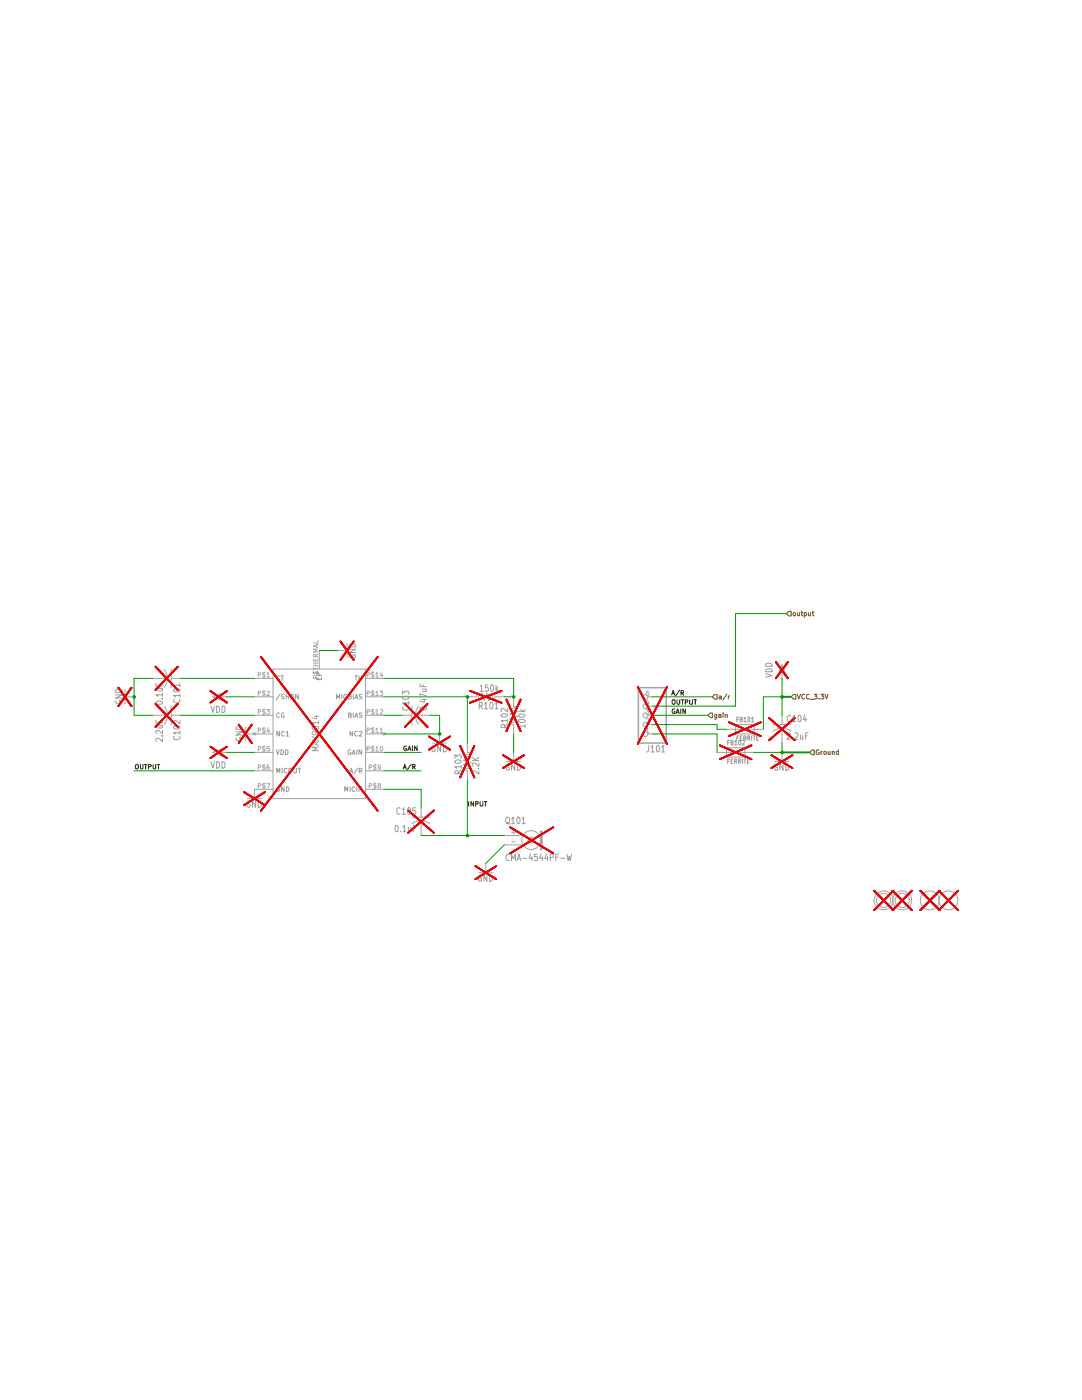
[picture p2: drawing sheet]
(kicad_sch
 (version 20250114)
 (generator "eeschema")
 (generator_version "9.0")
 (paper "A4")
 (lib_symbols
  (symbol "Adafruit MAX9814-eagle-import:C-USC0805K" (exclude_from_sim no) (in_bom yes) (on_board yes)
   (property "Reference" "C" (at 1.016 0.635 0) (effects (font (size 1.778 1.5113)) (justify left bottom)))
   (property "Value" "" (at 1.016 -4.191 0) (effects (font (size 1.778 1.5113)) (justify left bottom)))
   (property "Footprint" "Adafruit MAX9814:C0805K" (at 0 0 0) (effects (font (size 1.27 1.27)) (hide yes)))
   (property "Datasheet" "" (at 0 0 0) (effects (font (size 1.27 1.27)) (hide yes)))
   (property "Description" "CAPACITOR, American symbol" (at 0 0 0) (effects (font (size 1.27 1.27)) (hide yes)))
   (property "ki_locked" "" (at 0 0 0) (effects (font (size 1.27 1.27))))
   (symbol "C-USC0805K_1_0"
    (polyline (pts (xy -2.54 0) (xy 2.54 0)) (stroke (width 0.254) (type solid)) (fill (type none)))
    (arc (start -2.4668 -1.8504) (mid -1.302 -1.2303) (end 0 -1.0161) (stroke (width 0.254) (type solid)) (fill (type none)))
    (polyline (pts (xy 0 -1.016) (xy 0 -2.54)) (stroke (width 0.1524) (type solid)) (fill (type none)))
    (arc (start 0 -1) (mid 1.3158 -1.2194) (end 2.4892 -1.8541) (stroke (width 0.254) (type solid)) (fill (type none)))
    (pin passive line (at 0 2.54 270) (length 2.54) (name "1" (effects (font (size 0 0)))) (number "1" (effects (font (size 0 0)))))
    (pin passive line (at 0 -5.08 90) (length 2.54) (name "2" (effects (font (size 0 0)))) (number "2" (effects (font (size 0 0))))))
   (embedded_fonts no))
  (symbol "Adafruit MAX9814-eagle-import:ELECTRET" (exclude_from_sim no) (in_bom yes) (on_board yes)
   (property "Reference" "Q" (at -5.08 -7.62 0) (effects (font (size 1.778 1.5113)) (justify left bottom)))
   (property "Value" "" (at -5.08 2.54 0) (effects (font (size 1.778 1.5113)) (justify left bottom)))
   (property "Footprint" "Adafruit MAX9814:9.7ELECTRET" (at 0 0 0) (effects (font (size 1.27 1.27)) (hide yes)))
   (property "Datasheet" "" (at 0 0 0) (effects (font (size 1.27 1.27)) (hide yes)))
   (property "Description" "Electret microphone\n\nThru hole 2.54mm spacing with 9.7mm diameter" (at 0 0 0) (effects (font (size 1.27 1.27)) (hide yes)))
   (property "ki_locked" "" (at 0 0 0) (effects (font (size 1.27 1.27))))
   (symbol "ELECTRET_1_0"
    (polyline (pts (xy 1.27 -1.27) (xy 2.032 -1.27)) (stroke (width 0.1524) (type solid)) (fill (type none)))
    (polyline (pts (xy 2.032 -0.254) (xy 2.032 -1.27)) (stroke (width 0.1524) (type solid)) (fill (type none)))
    (polyline (pts (xy 2.032 -1.27) (xy 2.032 -2.286)) (stroke (width 0.1524) (type solid)) (fill (type none)))
    (circle (center 2.286 -1.27) (radius 2.54) (stroke (width 0.254) (type solid)) (fill (type none)))
    (polyline (pts (xy 2.54 -0.254) (xy 2.54 -1.27)) (stroke (width 0.1524) (type solid)) (fill (type none)))
    (polyline (pts (xy 2.54 -1.27) (xy 2.54 -2.286)) (stroke (width 0.1524) (type solid)) (fill (type none)))
    (polyline (pts (xy 2.54 -1.27) (xy 3.302 -1.27)) (stroke (width 0.1524) (type solid)) (fill (type none)))
    (rectangle (start 4.826 -3.81) (end 5.334 1.27) (stroke (width 0) (type default)) (fill (type outline)))
    (pin passive line (at -5.08 0 0) (length 5.08) (name "1" (effects (font (size 0 0)))) (number "-" (effects (font (size 1.27 1.27)))))
    (pin passive line (at -5.08 -2.54 0) (length 5.08) (name "2" (effects (font (size 0 0)))) (number "+" (effects (font (size 1.27 1.27))))))
   (embedded_fonts no))
  (symbol "Adafruit MAX9814-eagle-import:FERRITE0805" (exclude_from_sim no) (in_bom yes) (on_board yes)
   (property "Reference" "FB" (at -2.54 1.905 0) (effects (font (size 1.27 1.0795)) (justify left bottom)))
   (property "Value" "" (at -2.54 -3.175 0) (effects (font (size 1.27 1.0795)) (justify left bottom)))
   (property "Footprint" "Adafruit MAX9814:0805" (at 0 0 0) (effects (font (size 1.27 1.27)) (hide yes)))
   (property "Datasheet" "" (at 0 0 0) (effects (font (size 1.27 1.27)) (hide yes)))
   (property "Description" "Ferrite Bead\n\n0603\n\n• MMZ1608B121C - 120 Ohm, 600mA Ferrite Chip - Digikey: 445-2164-1-ND\n• BK1608HW121-T - 120 Ohm, 600mA Ferrite Chip - Digikey: 587-1876-2-ND" (at 0 0 0) (effects (font (size 1.27 1.27)) (hide yes)))
   (property "ki_locked" "" (at 0 0 0) (effects (font (size 1.27 1.27))))
   (symbol "FERRITE0805_1_0"
    (polyline (pts (xy -2.54 1.27) (xy 2.54 1.27)) (stroke (width 0.254) (type solid)) (fill (type none)))
    (polyline (pts (xy -2.54 0) (xy -2.54 1.27)) (stroke (width 0.254) (type solid)) (fill (type none)))
    (polyline (pts (xy -2.54 0) (xy 2.54 0)) (stroke (width 0.254) (type solid)) (fill (type none)))
    (polyline (pts (xy -2.54 -1.27) (xy -2.54 0)) (stroke (width 0.254) (type solid)) (fill (type none)))
    (polyline (pts (xy 2.54 1.27) (xy 2.54 0)) (stroke (width 0.254) (type solid)) (fill (type none)))
    (polyline (pts (xy 2.54 0) (xy 2.54 -1.27)) (stroke (width 0.254) (type solid)) (fill (type none)))
    (polyline (pts (xy 2.54 -1.27) (xy -2.54 -1.27)) (stroke (width 0.254) (type solid)) (fill (type none)))
    (pin bidirectional line (at -5.08 0 0) (length 2.54) (name "P$1" (effects (font (size 0 0)))) (number "1" (effects (font (size 0 0)))))
    (pin bidirectional line (at 5.08 0 180) (length 2.54) (name "P$2" (effects (font (size 0 0)))) (number "2" (effects (font (size 0 0))))))
   (embedded_fonts no))
  (symbol "Adafruit MAX9814-eagle-import:FIDUCIAL" (exclude_from_sim no) (in_bom yes) (on_board yes)
   (property "Reference" "" (at 0 0 0) (effects (font (size 1.27 1.27)) (hide yes)))
   (property "Value" "" (at 0 0 0) (effects (font (size 1.27 1.27)) (hide yes)))
   (property "Footprint" "Adafruit MAX9814:FIDUCIAL_1MM" (at 0 0 0) (effects (font (size 1.27 1.27)) (hide yes)))
   (property "Datasheet" "" (at 0 0 0) (effects (font (size 1.27 1.27)) (hide yes)))
   (property "Description" "For use by pick and place machines to calibrate the vision/machine, 1mm\n\nBy microbuilder.eu" (at 0 0 0) (effects (font (size 1.27 1.27)) (hide yes)))
   (property "ki_locked" "" (at 0 0 0) (effects (font (size 1.27 1.27))))
   (symbol "FIDUCIAL_1_0"
    (circle (center 0 0) (radius 2.54) (stroke (width 0.254) (type solid)) (fill (type none))))
   (embedded_fonts no))
  (symbol "Adafruit MAX9814-eagle-import:GND"
   (power) (exclude_from_sim no) (in_bom yes) (on_board yes)
   (property "Reference" "#GND" (at 0 0 0) (effects (font (size 1.27 1.27)) (hide yes)))
   (property "Value" "" (at -2.54 -2.54 0) (effects (font (size 1.778 1.5113)) (justify left bottom)))
   (property "Footprint" "" (at 0 0 0) (effects (font (size 1.27 1.27)) (hide yes)))
   (property "Datasheet" "" (at 0 0 0) (effects (font (size 1.27 1.27)) (hide yes)))
   (property "Description" "SUPPLY SYMBOL" (at 0 0 0) (effects (font (size 1.27 1.27)) (hide yes)))
   (property "ki_locked" "" (at 0 0 0) (effects (font (size 1.27 1.27))))
   (symbol "GND_1_0"
    (polyline (pts (xy -1.905 0) (xy 1.905 0)) (stroke (width 0.254) (type solid)) (fill (type none)))
    (pin power_in line (at 0 2.54 270) (length 2.54) (name "GND" (effects (font (size 0 0)))) (number "1" (effects (font (size 0 0))))))
   (embedded_fonts no))
  (symbol "Adafruit MAX9814-eagle-import:HEADER-1X576MIL" (exclude_from_sim no) (in_bom yes) (on_board yes)
   (property "Reference" "JP" (at -6.35 8.255 0) (effects (font (size 1.778 1.5113)) (justify left bottom)))
   (property "Value" "" (at -6.35 -10.16 0) (effects (font (size 1.778 1.5113)) (justify left bottom)))
   (property "Footprint" "Adafruit MAX9814:1X05_ROUND_76" (at 0 0 0) (effects (font (size 1.27 1.27)) (hide yes)))
   (property "Datasheet" "" (at 0 0 0) (effects (font (size 1.27 1.27)) (hide yes)))
   (property "Description" "PIN HEADER" (at 0 0 0) (effects (font (size 1.27 1.27)) (hide yes)))
   (property "ki_locked" "" (at 0 0 0) (effects (font (size 1.27 1.27))))
   (symbol "HEADER-1X576MIL_1_0"
    (polyline (pts (xy -6.35 7.62) (xy -6.35 -7.62)) (stroke (width 0.4064) (type solid)) (fill (type none)))
    (polyline (pts (xy -6.35 -7.62) (xy 1.27 -7.62)) (stroke (width 0.4064) (type solid)) (fill (type none)))
    (polyline (pts (xy 1.27 7.62) (xy -6.35 7.62)) (stroke (width 0.4064) (type solid)) (fill (type none)))
    (polyline (pts (xy 1.27 -7.62) (xy 1.27 7.62)) (stroke (width 0.4064) (type solid)) (fill (type none)))
    (pin passive inverted (at -2.54 5.08 0) (length 2.54) (name "1" (effects (font (size 0 0)))) (number "1" (effects (font (size 1.27 1.27)))))
    (pin passive inverted (at -2.54 2.54 0) (length 2.54) (name "2" (effects (font (size 0 0)))) (number "2" (effects (font (size 1.27 1.27)))))
    (pin passive inverted (at -2.54 0 0) (length 2.54) (name "3" (effects (font (size 0 0)))) (number "3" (effects (font (size 1.27 1.27)))))
    (pin passive inverted (at -2.54 -2.54 0) (length 2.54) (name "4" (effects (font (size 0 0)))) (number "4" (effects (font (size 1.27 1.27)))))
    (pin passive inverted (at -2.54 -5.08 0) (length 2.54) (name "5" (effects (font (size 0 0)))) (number "5" (effects (font (size 1.27 1.27))))))
   (embedded_fonts no))
  (symbol "Adafruit MAX9814-eagle-import:MAX9814TDFN14" (exclude_from_sim no) (in_bom yes) (on_board yes)
   (property "Reference" "" (at -2.54 -20.32 0) (effects (font (size 1.27 1.0795)) (justify left bottom) (hide yes)))
   (property "Value" "" (at 0 0 0) (effects (font (size 1.27 1.27)) (hide yes)))
   (property "Footprint" "Adafruit MAX9814:TDFN14_3X3MM" (at 0 0 0) (effects (font (size 1.27 1.27)) (hide yes)))
   (property "Datasheet" "" (at 0 0 0) (effects (font (size 1.27 1.27)) (hide yes)))
   (property "Description" "" (at 0 0 0) (effects (font (size 1.27 1.27)) (hide yes)))
   (property "ki_locked" "" (at 0 0 0) (effects (font (size 1.27 1.27))))
   (symbol "MAX9814TDFN14_1_0"
    (polyline (pts (xy -12.7 17.78) (xy 12.7 17.78)) (stroke (width 0.254) (type solid)) (fill (type none)))
    (polyline (pts (xy -12.7 -17.78) (xy -12.7 17.78)) (stroke (width 0.254) (type solid)) (fill (type none)))
    (polyline (pts (xy 12.7 17.78) (xy 12.7 -17.78)) (stroke (width 0.254) (type solid)) (fill (type none)))
    (polyline (pts (xy 12.7 -17.78) (xy -12.7 -17.78)) (stroke (width 0.254) (type solid)) (fill (type none)))
    (text "MAX9814" (at 0 -5.08 900) (effects (font (size 1.778 1.5113)) (justify left bottom)))
    (pin bidirectional line (at -17.78 15.24 0) (length 5.08) (name "CT" (effects (font (size 1.27 1.27)))) (number "P$1" (effects (font (size 1.27 1.27)))))
    (pin bidirectional line (at -17.78 10.16 0) (length 5.08) (name "/SHDN" (effects (font (size 1.27 1.27)))) (number "P$2" (effects (font (size 1.27 1.27)))))
    (pin bidirectional line (at -17.78 5.08 0) (length 5.08) (name "CG" (effects (font (size 1.27 1.27)))) (number "P$3" (effects (font (size 1.27 1.27)))))
    (pin no_connect line (at -17.78 0 0) (length 5.08) (name "NC1" (effects (font (size 1.27 1.27)))) (number "P$4" (effects (font (size 1.27 1.27)))))
    (pin bidirectional line (at -17.78 -5.08 0) (length 5.08) (name "VDD" (effects (font (size 1.27 1.27)))) (number "P$5" (effects (font (size 1.27 1.27)))))
    (pin bidirectional line (at -17.78 -10.16 0) (length 5.08) (name "MICOUT" (effects (font (size 1.27 1.27)))) (number "P$6" (effects (font (size 1.27 1.27)))))
    (pin bidirectional line (at -17.78 -15.24 0) (length 5.08) (name "GND" (effects (font (size 1.27 1.27)))) (number "P$7" (effects (font (size 1.27 1.27)))))
    (pin bidirectional line (at 0 22.86 270) (length 5.08) (name "EP" (effects (font (size 1.27 1.27)))) (number "P$THERMAL" (effects (font (size 1.27 1.27)))))
    (pin bidirectional line (at 17.78 15.24 180) (length 5.08) (name "TH" (effects (font (size 1.27 1.27)))) (number "P$14" (effects (font (size 1.27 1.27)))))
    (pin bidirectional line (at 17.78 10.16 180) (length 5.08) (name "MICBIAS" (effects (font (size 1.27 1.27)))) (number "P$13" (effects (font (size 1.27 1.27)))))
    (pin bidirectional line (at 17.78 5.08 180) (length 5.08) (name "BIAS" (effects (font (size 1.27 1.27)))) (number "P$12" (effects (font (size 1.27 1.27)))))
    (pin no_connect line (at 17.78 0 180) (length 5.08) (name "NC2" (effects (font (size 1.27 1.27)))) (number "P$11" (effects (font (size 1.27 1.27)))))
    (pin bidirectional line (at 17.78 -5.08 180) (length 5.08) (name "GAIN" (effects (font (size 1.27 1.27)))) (number "P$10" (effects (font (size 1.27 1.27)))))
    (pin bidirectional line (at 17.78 -10.16 180) (length 5.08) (name "A/R" (effects (font (size 1.27 1.27)))) (number "P$9" (effects (font (size 1.27 1.27)))))
    (pin bidirectional line (at 17.78 -15.24 180) (length 5.08) (name "MICIN" (effects (font (size 1.27 1.27)))) (number "P$8" (effects (font (size 1.27 1.27))))))
   (embedded_fonts no))
  (symbol "Adafruit MAX9814-eagle-import:MOUNTINGHOLE2.0" (exclude_from_sim no) (in_bom yes) (on_board yes)
   (property "Reference" "" (at 0 0 0) (effects (font (size 1.27 1.27)) (hide yes)))
   (property "Value" "" (at 0 0 0) (effects (font (size 1.27 1.27)) (hide yes)))
   (property "Footprint" "Adafruit MAX9814:MOUNTINGHOLE_2.0_PLATED" (at 0 0 0) (effects (font (size 1.27 1.27)) (hide yes)))
   (property "Datasheet" "" (at 0 0 0) (effects (font (size 1.27 1.27)) (hide yes)))
   (property "Description" "Mounting Hole\n\nFor #2 screws (0.086\"/2.18mm width, 0.094\"/2.4mm hole) use 2.5mm" (at 0 0 0) (effects (font (size 1.27 1.27)) (hide yes)))
   (property "ki_locked" "" (at 0 0 0) (effects (font (size 1.27 1.27))))
   (symbol "MOUNTINGHOLE2.0_1_0"
    (circle (center 0 0) (radius 1.905) (stroke (width 0.254) (type solid)) (fill (type none)))
    (circle (center 0 0) (radius 2.54) (stroke (width 0.254) (type solid)) (fill (type none))))
   (embedded_fonts no))
  (symbol "Adafruit MAX9814-eagle-import:R-US_R0805" (exclude_from_sim no) (in_bom yes) (on_board yes)
   (property "Reference" "R" (at -3.81 1.4986 0) (effects (font (size 1.778 1.5113)) (justify left bottom)))
   (property "Value" "" (at -3.81 -3.302 0) (effects (font (size 1.778 1.5113)) (justify left bottom)))
   (property "Footprint" "Adafruit MAX9814:R0805" (at 0 0 0) (effects (font (size 1.27 1.27)) (hide yes)))
   (property "Datasheet" "" (at 0 0 0) (effects (font (size 1.27 1.27)) (hide yes)))
   (property "Description" "RESISTOR, American symbol" (at 0 0 0) (effects (font (size 1.27 1.27)) (hide yes)))
   (property "ki_locked" "" (at 0 0 0) (effects (font (size 1.27 1.27))))
   (symbol "R-US_R0805_1_0"
    (polyline (pts (xy -2.54 0) (xy -2.159 1.016)) (stroke (width 0.2032) (type solid)) (fill (type none)))
    (polyline (pts (xy -2.159 1.016) (xy -1.524 -1.016)) (stroke (width 0.2032) (type solid)) (fill (type none)))
    (polyline (pts (xy -1.524 -1.016) (xy -0.889 1.016)) (stroke (width 0.2032) (type solid)) (fill (type none)))
    (polyline (pts (xy -0.889 1.016) (xy -0.254 -1.016)) (stroke (width 0.2032) (type solid)) (fill (type none)))
    (polyline (pts (xy -0.254 -1.016) (xy 0.381 1.016)) (stroke (width 0.2032) (type solid)) (fill (type none)))
    (polyline (pts (xy 0.381 1.016) (xy 1.016 -1.016)) (stroke (width 0.2032) (type solid)) (fill (type none)))
    (polyline (pts (xy 1.016 -1.016) (xy 1.651 1.016)) (stroke (width 0.2032) (type solid)) (fill (type none)))
    (polyline (pts (xy 1.651 1.016) (xy 2.286 -1.016)) (stroke (width 0.2032) (type solid)) (fill (type none)))
    (polyline (pts (xy 2.286 -1.016) (xy 2.54 0)) (stroke (width 0.2032) (type solid)) (fill (type none)))
    (pin passive line (at -5.08 0 0) (length 2.54) (name "1" (effects (font (size 0 0)))) (number "1" (effects (font (size 0 0)))))
    (pin passive line (at 5.08 0 180) (length 2.54) (name "2" (effects (font (size 0 0)))) (number "2" (effects (font (size 0 0))))))
   (embedded_fonts no))
  (symbol "Adafruit MAX9814-eagle-import:VDD"
   (power) (exclude_from_sim no) (in_bom yes) (on_board yes)
   (property "Reference" "#VDD" (at 0 0 0) (effects (font (size 1.27 1.27)) (hide yes)))
   (property "Value" "" (at -2.54 -2.54 90) (effects (font (size 1.778 1.5113)) (justify left bottom)))
   (property "Footprint" "" (at 0 0 0) (effects (font (size 1.27 1.27)) (hide yes)))
   (property "Datasheet" "" (at 0 0 0) (effects (font (size 1.27 1.27)) (hide yes)))
   (property "Description" "SUPPLY SYMBOL" (at 0 0 0) (effects (font (size 1.27 1.27)) (hide yes)))
   (property "ki_locked" "" (at 0 0 0) (effects (font (size 1.27 1.27))))
   (symbol "VDD_1_0"
    (polyline (pts (xy 0 1.27) (xy -1.27 -1.905)) (stroke (width 0.254) (type solid)) (fill (type none)))
    (polyline (pts (xy 0 0) (xy -1.27 -1.905)) (stroke (width 0.254) (type solid)) (fill (type none)))
    (polyline (pts (xy 1.27 -1.905) (xy 0 1.27)) (stroke (width 0.254) (type solid)) (fill (type none)))
    (polyline (pts (xy 1.27 -1.905) (xy 0 0)) (stroke (width 0.254) (type solid)) (fill (type none)))
    (pin power_in line (at 0 -2.54 90) (length 2.54) (name "VDD" (effects (font (size 0 0)))) (number "1" (effects (font (size 0 0))))))
   (embedded_fonts no)))
 (junction
  (at 120.65 114.3)
  (diameter 0)
  (color 0 0 0 0))
 (junction
  (at 214.63 104.14)
  (diameter 0)
  (color 0 0 0 0))
 (junction
  (at 128.27 142.24)
  (diameter 0)
  (color 0 0 0 0))
 (junction
  (at 140.97 104.14)
  (diameter 0)
  (color 0 0 0 0))
 (junction
  (at 36.83 104.14)
  (diameter 0)
  (color 0 0 0 0))
 (junction
  (at 214.63 119.38)
  (diameter 0)
  (color 0 0 0 0))
 (junction
  (at 128.27 104.14)
  (diameter 0)
  (color 0 0 0 0))
 (wire
  (pts (xy 140.97 119.38) (xy 140.97 114.3))
  (stroke (width 0.1524) (type solid)))
 (wire
  (pts (xy 49.53 109.22) (xy 69.85 109.22))
  (stroke (width 0.1524) (type solid)))
 (wire
  (pts (xy 199.39 113.03) (xy 196.85 113.03))
  (stroke (width 0.1524) (type solid)))
 (wire
  (pts (xy 133.35 149.86) (xy 138.43 144.78))
  (stroke (width 0.1524) (type solid)))
 (wire
  (pts (xy 36.83 109.22) (xy 41.91 109.22))
  (stroke (width 0.1524) (type solid)))
 (wire
  (pts (xy 201.93 106.68) (xy 201.93 81.28))
  (stroke (width 0.1524) (type solid)))
 (wire
  (pts (xy 196.85 119.38) (xy 196.85 114.3))
  (stroke (width 0.1524) (type solid)))
 (wire
  (pts (xy 214.63 104.14) (xy 214.63 99.06))
  (stroke (width 0.1524) (type solid)))
 (wire
  (pts (xy 214.63 109.22) (xy 214.63 104.14))
  (stroke (width 0.1524) (type solid)))
 (wire
  (pts (xy 128.27 142.24) (xy 138.43 142.24))
  (stroke (width 0.1524) (type solid)))
 (wire
  (pts (xy 196.85 113.03) (xy 196.85 111.76))
  (stroke (width 0.1524) (type solid)))
 (wire
  (pts (xy 105.41 124.46) (xy 115.57 124.46))
  (stroke (width 0.1524) (type solid)))
 (wire
  (pts (xy 62.23 104.14) (xy 69.85 104.14))
  (stroke (width 0.1524) (type solid)))
 (wire
  (pts (xy 201.93 81.28) (xy 215.9 81.28))
  (stroke (width 0.1524) (type solid)))
 (wire
  (pts (xy 62.23 119.38) (xy 69.85 119.38))
  (stroke (width 0.1524) (type solid)))
 (wire
  (pts (xy 115.57 134.62) (xy 115.57 129.54))
  (stroke (width 0.1524) (type solid)))
 (wire
  (pts (xy 115.57 142.24) (xy 128.27 142.24))
  (stroke (width 0.1524) (type solid)))
 (wire
  (pts (xy 110.49 109.22) (xy 105.41 109.22))
  (stroke (width 0.1524) (type solid)))
 (wire
  (pts (xy 120.65 109.22) (xy 118.11 109.22))
  (stroke (width 0.1524) (type solid)))
 (wire
  (pts (xy 128.27 127) (xy 128.27 142.24))
  (stroke (width 0.1524) (type solid)))
 (wire
  (pts (xy 214.63 104.14) (xy 217.17 104.14))
  (stroke (width 0) (type default)))
 (wire
  (pts (xy 128.27 104.14) (xy 128.27 116.84))
  (stroke (width 0.1524) (type solid)))
 (wire
  (pts (xy 41.91 99.06) (xy 36.83 99.06))
  (stroke (width 0.1524) (type solid)))
 (wire
  (pts (xy 105.41 119.38) (xy 115.57 119.38))
  (stroke (width 0.1524) (type solid)))
 (wire
  (pts (xy 214.63 104.14) (xy 209.55 104.14))
  (stroke (width 0.1524) (type solid)))
 (wire
  (pts (xy 214.63 116.84) (xy 214.63 119.38))
  (stroke (width 0.1524) (type solid)))
 (wire
  (pts (xy 209.55 104.14) (xy 209.55 113.03))
  (stroke (width 0.1524) (type solid)))
 (wire
  (pts (xy 120.65 114.3) (xy 105.41 114.3))
  (stroke (width 0.1524) (type solid)))
 (wire
  (pts (xy 49.53 99.06) (xy 69.85 99.06))
  (stroke (width 0.1524) (type solid)))
 (wire
  (pts (xy 140.97 104.14) (xy 138.43 104.14))
  (stroke (width 0.1524) (type solid)))
 (wire
  (pts (xy 120.65 114.3) (xy 120.65 109.22))
  (stroke (width 0.1524) (type solid)))
 (wire
  (pts (xy 92.71 91.44) (xy 87.63 91.44))
  (stroke (width 0.1524) (type solid)))
 (wire
  (pts (xy 179.07 109.22) (xy 194.31 109.22))
  (stroke (width 0.1524) (type solid)))
 (wire
  (pts (xy 36.83 104.14) (xy 36.83 109.22))
  (stroke (width 0.1524) (type solid)))
 (wire
  (pts (xy 179.07 106.68) (xy 201.93 106.68))
  (stroke (width 0.1524) (type solid)))
 (wire
  (pts (xy 140.97 99.06) (xy 140.97 104.14))
  (stroke (width 0.1524) (type solid)))
 (wire
  (pts (xy 36.83 99.06) (xy 36.83 104.14))
  (stroke (width 0.1524) (type solid)))
 (wire
  (pts (xy 196.85 111.76) (xy 179.07 111.76))
  (stroke (width 0.1524) (type solid)))
 (wire
  (pts (xy 214.63 119.38) (xy 207.01 119.38))
  (stroke (width 0.1524) (type solid)))
 (wire
  (pts (xy 105.41 104.14) (xy 128.27 104.14))
  (stroke (width 0.1524) (type solid)))
 (wire
  (pts (xy 214.63 119.38) (xy 222.25 119.38))
  (stroke (width 0) (type default)))
 (wire
  (pts (xy 179.07 104.14) (xy 195.58 104.14))
  (stroke (width 0.1524) (type solid)))
 (wire
  (pts (xy 69.85 124.46) (xy 36.83 124.46))
  (stroke (width 0.1524) (type solid)))
 (wire
  (pts (xy 115.57 129.54) (xy 105.41 129.54))
  (stroke (width 0.1524) (type solid)))
 (wire
  (pts (xy 196.85 114.3) (xy 179.07 114.3))
  (stroke (width 0.1524) (type solid)))
 (wire
  (pts (xy 105.41 99.06) (xy 140.97 99.06))
  (stroke (width 0.1524) (type solid)))
 (label "OUTPUT"
  (at 36.83 124.46 0)
  (effects (font (size 1.2446 1.2446)) (justify left bottom)))
 (label "OUTPUT"
  (at 184.15 106.68 0)
  (effects (font (size 1.2446 1.2446)) (justify left bottom)))
 (label "GAIN"
  (at 110.49 119.38 0)
  (effects (font (size 1.2446 1.2446)) (justify left bottom)))
 (label "A/R"
  (at 184.15 104.14 0)
  (effects (font (size 1.2446 1.2446)) (justify left bottom)))
 (label "A/R"
  (at 110.49 124.46 0)
  (effects (font (size 1.2446 1.2446)) (justify left bottom)))
 (label "GAIN"
  (at 184.15 109.22 0)
  (effects (font (size 1.2446 1.2446)) (justify left bottom)))
 (label "INPUT"
  (at 128.27 134.62 0)
  (effects (font (size 1.2446 1.2446)) (justify left bottom)))
 (hierarchical_label "gain"
  (shape input)
  (at 194.31 109.22 0)
  (effects (font (size 1.27 1.27)) (justify left)))
 (hierarchical_label "Ground"
  (shape input)
  (at 222.25 119.38 0)
  (effects (font (size 1.27 1.27)) (justify left)))
 (hierarchical_label "a{slash}r"
  (shape input)
  (at 195.58 104.14 0)
  (effects (font (size 1.27 1.27)) (justify left)))
 (hierarchical_label "VCC_3.3V"
  (shape input)
  (at 217.17 104.14 0)
  (effects (font (size 1.27 1.27)) (justify left)))
 (hierarchical_label "output"
  (shape input)
  (at 215.9 81.28 0)
  (effects (font (size 1.27 1.27)) (justify left)))
 (symbol
  (lib_id "Adafruit MAX9814-eagle-import:R-US_R0805")
  (at 133.35 104.14 180)
  (unit 1)
  (exclude_from_sim no)
  (in_bom yes)
  (on_board no)
  (dnp yes)
  (property "Reference" "R101" (at 137.16 105.6386 0) (effects (font (size 1.778 1.5113)) (justify left bottom)))
  (property "Value" "150k" (at 137.16 100.838 0) (effects (font (size 1.778 1.5113)) (justify left bottom)))
  (property "Footprint" "Adafruit MAX9814:R0805" (at 133.35 104.14 0) (effects (font (size 1.27 1.27)) (hide yes)))
  (property "Datasheet" "" (at 133.35 104.14 0) (effects (font (size 1.27 1.27)) (hide yes)))
  (property "Description" "" (at 133.35 104.14 0) (effects (font (size 1.27 1.27)) (hide yes)))
  (pin "2")
  (pin "1")
  (instances (project "" (path "" (reference "R1") (unit 1))) (project "" (path "" (reference "R101") (unit 1)))))
 (symbol
  (lib_id "Adafruit MAX9814-eagle-import:FERRITE0805")
  (at 204.47 113.03 0)
  (unit 1)
  (exclude_from_sim no)
  (in_bom yes)
  (on_board no)
  (dnp yes)
  (property "Reference" "FB101" (at 201.93 111.125 0) (effects (font (size 1.27 1.0795)) (justify left bottom)))
  (property "Value" "FERRITE" (at 201.93 116.205 0) (effects (font (size 1.27 1.0795)) (justify left bottom)))
  (property "Footprint" "Adafruit MAX9814:0805" (at 204.47 113.03 0) (effects (font (size 1.27 1.27)) (hide yes)))
  (property "Datasheet" "" (at 204.47 113.03 0) (effects (font (size 1.27 1.27)) (hide yes)))
  (property "Description" "" (at 204.47 113.03 0) (effects (font (size 1.27 1.27)) (hide yes)))
  (pin "1")
  (pin "2")
  (instances (project "" (path "" (reference "FB1") (unit 1))) (project "" (path "" (reference "FB101") (unit 1)))))
 (symbol
  (lib_id "Adafruit MAX9814-eagle-import:GND")
  (at 120.65 116.84 0)
  (unit 1)
  (exclude_from_sim no)
  (in_bom yes)
  (on_board no)
  (dnp yes)
  (property "Reference" "#GND0104" (at 120.65 116.84 0) (effects (font (size 1.27 1.27)) (hide yes)))
  (property "Value" "GND" (at 118.11 119.38 0) (effects (font (size 1.778 1.5113)) (justify left bottom)))
  (property "Footprint" "" (at 120.65 116.84 0) (effects (font (size 1.27 1.27)) (hide yes)))
  (property "Datasheet" "" (at 120.65 116.84 0) (effects (font (size 1.27 1.27)) (hide yes)))
  (property "Description" "" (at 120.65 116.84 0) (effects (font (size 1.27 1.27)) (hide yes)))
  (pin "1")
  (instances (project "" (path "" (reference "#GND12") (unit 1))) (project "" (path "" (reference "#GND0104") (unit 1)))))
 (symbol
  (lib_id "Adafruit MAX9814-eagle-import:R-US_R0805")
  (at 128.27 121.92 90)
  (unit 1)
  (exclude_from_sim no)
  (in_bom yes)
  (on_board no)
  (dnp yes)
  (property "Reference" "R103" (at 126.7714 125.73 0) (effects (font (size 1.778 1.5113)) (justify left bottom)))
  (property "Value" "2.2K" (at 131.572 125.73 0) (effects (font (size 1.778 1.5113)) (justify left bottom)))
  (property "Footprint" "Adafruit MAX9814:R0805" (at 128.27 121.92 0) (effects (font (size 1.27 1.27)) (hide yes)))
  (property "Datasheet" "" (at 128.27 121.92 0) (effects (font (size 1.27 1.27)) (hide yes)))
  (property "Description" "" (at 128.27 121.92 0) (effects (font (size 1.27 1.27)) (hide yes)))
  (pin "1")
  (pin "2")
  (instances (project "" (path "" (reference "R3") (unit 1))) (project "" (path "" (reference "R103") (unit 1)))))
 (symbol
  (lib_id "Adafruit MAX9814-eagle-import:GND")
  (at 140.97 121.92 0)
  (unit 1)
  (exclude_from_sim no)
  (in_bom yes)
  (on_board no)
  (dnp yes)
  (property "Reference" "#GND0105" (at 140.97 121.92 0) (effects (font (size 1.27 1.27)) (hide yes)))
  (property "Value" "GND" (at 138.43 124.46 0) (effects (font (size 1.778 1.5113)) (justify left bottom)))
  (property "Footprint" "" (at 140.97 121.92 0) (effects (font (size 1.27 1.27)) (hide yes)))
  (property "Datasheet" "" (at 140.97 121.92 0) (effects (font (size 1.27 1.27)) (hide yes)))
  (property "Description" "" (at 140.97 121.92 0) (effects (font (size 1.27 1.27)) (hide yes)))
  (pin "1")
  (instances (project "" (path "" (reference "#GND9") (unit 1))) (project "" (path "" (reference "#GND0105") (unit 1)))))
 (symbol
  (lib_id "Adafruit MAX9814-eagle-import:C-USC0805K")
  (at 214.63 111.76 0)
  (unit 1)
  (exclude_from_sim no)
  (in_bom yes)
  (on_board no)
  (dnp yes)
  (property "Reference" "C104" (at 215.646 111.125 0) (effects (font (size 1.778 1.5113)) (justify left bottom)))
  (property "Value" "2.2uF" (at 215.646 115.951 0) (effects (font (size 1.778 1.5113)) (justify left bottom)))
  (property "Footprint" "Adafruit MAX9814:C0805K" (at 214.63 111.76 0) (effects (font (size 1.27 1.27)) (hide yes)))
  (property "Datasheet" "" (at 214.63 111.76 0) (effects (font (size 1.27 1.27)) (hide yes)))
  (property "Description" "" (at 214.63 111.76 0) (effects (font (size 1.27 1.27)) (hide yes)))
  (pin "1")
  (pin "2")
  (instances (project "" (path "" (reference "C1") (unit 1))) (project "" (path "" (reference "C104") (unit 1)))))
 (symbol
  (lib_id "Adafruit MAX9814-eagle-import:GND")
  (at 133.35 152.4 0)
  (unit 1)
  (exclude_from_sim no)
  (in_bom yes)
  (on_board yes)
  (dnp yes)
  (property "Reference" "#GND0108" (at 133.35 152.4 0) (effects (font (size 1.27 1.27)) (hide yes)))
  (property "Value" "GND" (at 130.81 154.94 0) (effects (font (size 1.778 1.5113)) (justify left bottom)))
  (property "Footprint" "" (at 133.35 152.4 0) (effects (font (size 1.27 1.27)) (hide yes)))
  (property "Datasheet" "" (at 133.35 152.4 0) (effects (font (size 1.27 1.27)) (hide yes)))
  (property "Description" "" (at 133.35 152.4 0) (effects (font (size 1.27 1.27)) (hide yes)))
  (pin "1")
  (instances (project "" (path "" (reference "#GND5") (unit 1))) (project "" (path "" (reference "#GND0108") (unit 1)))))
 (symbol
  (lib_id "Adafruit MAX9814-eagle-import:GND")
  (at 67.31 114.3 270)
  (unit 1)
  (exclude_from_sim no)
  (in_bom yes)
  (on_board no)
  (dnp yes)
  (property "Reference" "#GND0103" (at 67.31 114.3 0) (effects (font (size 1.27 1.27)) (hide yes)))
  (property "Value" "GND" (at 64.77 111.76 0) (effects (font (size 1.778 1.5113)) (justify left bottom)))
  (property "Footprint" "" (at 67.31 114.3 0) (effects (font (size 1.27 1.27)) (hide yes)))
  (property "Datasheet" "" (at 67.31 114.3 0) (effects (font (size 1.27 1.27)) (hide yes)))
  (property "Description" "" (at 67.31 114.3 0) (effects (font (size 1.27 1.27)) (hide yes)))
  (pin "1")
  (instances (project "" (path "" (reference "#GND6") (unit 1))) (project "" (path "" (reference "#GND0103") (unit 1)))))
 (symbol
  (lib_id "Adafruit MAX9814-eagle-import:R-US_R0805")
  (at 140.97 109.22 90)
  (unit 1)
  (exclude_from_sim no)
  (in_bom yes)
  (on_board no)
  (dnp yes)
  (property "Reference" "R102" (at 139.4714 113.03 0) (effects (font (size 1.778 1.5113)) (justify left bottom)))
  (property "Value" "100k" (at 144.272 113.03 0) (effects (font (size 1.778 1.5113)) (justify left bottom)))
  (property "Footprint" "Adafruit MAX9814:R0805" (at 140.97 109.22 0) (effects (font (size 1.27 1.27)) (hide yes)))
  (property "Datasheet" "" (at 140.97 109.22 0) (effects (font (size 1.27 1.27)) (hide yes)))
  (property "Description" "" (at 140.97 109.22 0) (effects (font (size 1.27 1.27)) (hide yes)))
  (pin "1")
  (pin "2")
  (instances (project "" (path "" (reference "R2") (unit 1))) (project "" (path "" (reference "R102") (unit 1)))))
 (symbol
  (lib_id "Adafruit MAX9814-eagle-import:C-USC0805K")
  (at 113.03 109.22 90)
  (unit 1)
  (exclude_from_sim no)
  (in_bom yes)
  (on_board no)
  (dnp yes)
  (property "Reference" "C103" (at 112.395 108.204 0) (effects (font (size 1.778 1.5113)) (justify left bottom)))
  (property "Value" "0.47uF" (at 117.221 108.204 0) (effects (font (size 1.778 1.5113)) (justify left bottom)))
  (property "Footprint" "Adafruit MAX9814:C0805K" (at 113.03 109.22 0) (effects (font (size 1.27 1.27)) (hide yes)))
  (property "Datasheet" "" (at 113.03 109.22 0) (effects (font (size 1.27 1.27)) (hide yes)))
  (property "Description" "" (at 113.03 109.22 0) (effects (font (size 1.27 1.27)) (hide yes)))
  (pin "1")
  (pin "2")
  (instances (project "" (path "" (reference "C8") (unit 1))) (project "" (path "" (reference "C103") (unit 1)))))
 (symbol
  (lib_id "Adafruit MAX9814-eagle-import:GND")
  (at 95.25 91.44 90)
  (unit 1)
  (exclude_from_sim no)
  (in_bom yes)
  (on_board no)
  (dnp yes)
  (property "Reference" "#GND0101" (at 95.25 91.44 0) (effects (font (size 1.27 1.27)) (hide yes)))
  (property "Value" "GND" (at 97.79 93.98 0) (effects (font (size 1.778 1.5113)) (justify left bottom)))
  (property "Footprint" "" (at 95.25 91.44 0) (effects (font (size 1.27 1.27)) (hide yes)))
  (property "Datasheet" "" (at 95.25 91.44 0) (effects (font (size 1.27 1.27)) (hide yes)))
  (property "Description" "" (at 95.25 91.44 0) (effects (font (size 1.27 1.27)) (hide yes)))
  (pin "1")
  (instances (project "" (path "" (reference "#GND2") (unit 1))) (project "" (path "" (reference "#GND0101") (unit 1)))))
 (symbol
  (lib_id "Adafruit MAX9814-eagle-import:C-USC0805K")
  (at 46.99 109.22 270)
  (unit 1)
  (exclude_from_sim no)
  (in_bom yes)
  (on_board no)
  (dnp yes)
  (property "Reference" "C102" (at 47.625 110.236 0) (effects (font (size 1.778 1.5113)) (justify left bottom)))
  (property "Value" "2.2uF" (at 42.799 110.236 0) (effects (font (size 1.778 1.5113)) (justify left bottom)))
  (property "Footprint" "Adafruit MAX9814:C0805K" (at 46.99 109.22 0) (effects (font (size 1.27 1.27)) (hide yes)))
  (property "Datasheet" "" (at 46.99 109.22 0) (effects (font (size 1.27 1.27)) (hide yes)))
  (property "Description" "" (at 46.99 109.22 0) (effects (font (size 1.27 1.27)) (hide yes)))
  (pin "1")
  (pin "2")
  (instances (project "" (path "" (reference "C5") (unit 1))) (project "" (path "" (reference "C102") (unit 1)))))
 (symbol
  (lib_id "Adafruit MAX9814-eagle-import:VDD")
  (at 214.63 96.52 0)
  (unit 1)
  (exclude_from_sim no)
  (in_bom yes)
  (on_board no)
  (dnp yes)
  (property "Reference" "#VDD0101" (at 214.63 96.52 0) (effects (font (size 1.27 1.27)) (hide yes)))
  (property "Value" "VDD" (at 212.09 99.06 90) (effects (font (size 1.778 1.5113)) (justify left bottom)))
  (property "Footprint" "" (at 214.63 96.52 0) (effects (font (size 1.27 1.27)) (hide yes)))
  (property "Datasheet" "" (at 214.63 96.52 0) (effects (font (size 1.27 1.27)) (hide yes)))
  (property "Description" "" (at 214.63 96.52 0) (effects (font (size 1.27 1.27)) (hide yes)))
  (pin "1")
  (instances (project "" (path "" (reference "#VDD1") (unit 1))) (project "" (path "" (reference "#VDD0101") (unit 1)))))
 (symbol
  (lib_id "Adafruit MAX9814-eagle-import:HEADER-1X576MIL")
  (at 176.53 109.22 180)
  (unit 1)
  (exclude_from_sim no)
  (in_bom yes)
  (on_board no)
  (dnp yes)
  (property "Reference" "J101" (at 182.88 117.475 0) (effects (font (size 1.778 1.5113)) (justify left bottom)))
  (property "Value" "HEADER-1X576MIL" (at 182.88 99.06 0) (effects (font (size 1.778 1.5113)) (justify left bottom) (hide yes)))
  (property "Footprint" "Adafruit MAX9814:1X05_ROUND_76" (at 176.53 109.22 0) (effects (font (size 1.27 1.27)) (hide yes)))
  (property "Datasheet" "" (at 176.53 109.22 0) (effects (font (size 1.27 1.27)) (hide yes)))
  (property "Description" "" (at 176.53 109.22 0) (effects (font (size 1.27 1.27)) (hide yes)))
  (pin "4")
  (pin "5")
  (pin "3")
  (pin "1")
  (pin "2")
  (instances (project "" (path "" (reference "J2") (unit 1))) (project "" (path "" (reference "J101") (unit 1)))))
 (symbol
  (lib_id "Adafruit MAX9814-eagle-import:VDD")
  (at 59.69 119.38 90)
  (unit 1)
  (exclude_from_sim no)
  (in_bom yes)
  (on_board no)
  (dnp yes)
  (property "Reference" "#VDD0103" (at 59.69 119.38 0) (effects (font (size 1.27 1.27)) (hide yes)))
  (property "Value" "VDD" (at 62.23 121.92 90) (effects (font (size 1.778 1.5113)) (justify left bottom)))
  (property "Footprint" "" (at 59.69 119.38 0) (effects (font (size 1.27 1.27)) (hide yes)))
  (property "Datasheet" "" (at 59.69 119.38 0) (effects (font (size 1.27 1.27)) (hide yes)))
  (property "Description" "" (at 59.69 119.38 0) (effects (font (size 1.27 1.27)) (hide yes)))
  (pin "1")
  (instances (project "" (path "" (reference "#VDD8") (unit 1))) (project "" (path "" (reference "#VDD0103") (unit 1)))))
 (symbol
  (lib_id "Adafruit MAX9814-eagle-import:FERRITE0805")
  (at 201.93 119.38 0)
  (unit 1)
  (exclude_from_sim no)
  (in_bom yes)
  (on_board no)
  (dnp yes)
  (property "Reference" "FB102" (at 199.39 117.475 0) (effects (font (size 1.27 1.0795)) (justify left bottom)))
  (property "Value" "FERRITE" (at 199.39 122.555 0) (effects (font (size 1.27 1.0795)) (justify left bottom)))
  (property "Footprint" "Adafruit MAX9814:0805" (at 201.93 119.38 0) (effects (font (size 1.27 1.27)) (hide yes)))
  (property "Datasheet" "" (at 201.93 119.38 0) (effects (font (size 1.27 1.27)) (hide yes)))
  (property "Description" "" (at 201.93 119.38 0) (effects (font (size 1.27 1.27)) (hide yes)))
  (pin "1")
  (pin "2")
  (instances (project "" (path "" (reference "FB2") (unit 1))) (project "" (path "" (reference "FB102") (unit 1)))))
 (symbol
  (lib_id "Adafruit MAX9814-eagle-import:MAX9814TDFN14")
  (at 87.63 114.3 0)
  (unit 1)
  (exclude_from_sim no)
  (in_bom yes)
  (on_board no)
  (dnp yes)
  (property "Reference" "U$101" (at 85.09 134.62 0) (effects (font (size 1.27 1.0795)) (justify left bottom) (hide yes)))
  (property "Value" "MAX9814TDFN14" (at 87.63 114.3 0) (effects (font (size 1.27 1.27)) (hide yes)))
  (property "Footprint" "Adafruit MAX9814:TDFN14_3X3MM" (at 87.63 114.3 0) (effects (font (size 1.27 1.27)) (hide yes)))
  (property "Datasheet" "" (at 87.63 114.3 0) (effects (font (size 1.27 1.27)) (hide yes)))
  (property "Description" "" (at 87.63 114.3 0) (effects (font (size 1.27 1.27)) (hide yes)))
  (pin "P$9")
  (pin "P$4")
  (pin "P$7")
  (pin "P$1")
  (pin "P$10")
  (pin "P$11")
  (pin "P$12")
  (pin "P$13")
  (pin "P$14")
  (pin "P$2")
  (pin "P$5")
  (pin "P$THERMAL")
  (pin "P$8")
  (pin "P$6")
  (pin "P$3")
  (instances (project "" (path "" (reference "U$1") (unit 1))) (project "" (path "" (reference "U$101") (unit 1)))))
 (symbol
  (lib_id "Adafruit MAX9814-eagle-import:VDD")
  (at 59.69 104.14 90)
  (unit 1)
  (exclude_from_sim no)
  (in_bom yes)
  (on_board no)
  (dnp yes)
  (property "Reference" "#VDD0102" (at 59.69 104.14 0) (effects (font (size 1.27 1.27)) (hide yes)))
  (property "Value" "VDD" (at 62.23 106.68 90) (effects (font (size 1.778 1.5113)) (justify left bottom)))
  (property "Footprint" "" (at 59.69 104.14 0) (effects (font (size 1.27 1.27)) (hide yes)))
  (property "Datasheet" "" (at 59.69 104.14 0) (effects (font (size 1.27 1.27)) (hide yes)))
  (property "Description" "" (at 59.69 104.14 0) (effects (font (size 1.27 1.27)) (hide yes)))
  (pin "1")
  (instances (project "" (path "" (reference "#VDD9") (unit 1))) (project "" (path "" (reference "#VDD0102") (unit 1)))))
 (symbol
  (lib_id "Adafruit MAX9814-eagle-import:ELECTRET")
  (at 143.51 144.78 0)
  (mirror x)
  (unit 1)
  (exclude_from_sim no)
  (in_bom yes)
  (on_board no)
  (dnp yes)
  (property "Reference" "Q101" (at 138.43 137.16 0) (effects (font (size 1.778 1.5113)) (justify left bottom)))
  (property "Value" "CMA-4544PF-W" (at 138.43 147.32 0) (effects (font (size 1.778 1.5113)) (justify left bottom)))
  (property "Footprint" "Adafruit MAX9814:9.7ELECTRET" (at 143.51 144.78 0) (effects (font (size 1.27 1.27)) (hide yes)))
  (property "Datasheet" "" (at 143.51 144.78 0) (effects (font (size 1.27 1.27)) (hide yes)))
  (property "Description" "" (at 143.51 144.78 0) (effects (font (size 1.27 1.27)) (hide yes)))
  (pin "+")
  (pin "-")
  (instances (project "" (path "" (reference "Q1") (unit 1))) (project "" (path "" (reference "Q101") (unit 1)))))
 (symbol
  (lib_id "Adafruit MAX9814-eagle-import:GND")
  (at 34.29 104.14 270)
  (unit 1)
  (exclude_from_sim no)
  (in_bom yes)
  (on_board yes)
  (dnp yes)
  (property "Reference" "#GND0102" (at 34.29 104.14 0) (effects (font (size 1.27 1.27)) (hide yes)))
  (property "Value" "GND" (at 31.75 101.6 0) (effects (font (size 1.778 1.5113)) (justify left bottom)))
  (property "Footprint" "" (at 34.29 104.14 0) (effects (font (size 1.27 1.27)) (hide yes)))
  (property "Datasheet" "" (at 34.29 104.14 0) (effects (font (size 1.27 1.27)) (hide yes)))
  (property "Description" "" (at 34.29 104.14 0) (effects (font (size 1.27 1.27)) (hide yes)))
  (pin "1")
  (instances (project "" (path "" (reference "#GND8") (unit 1))) (project "" (path "" (reference "#GND0102") (unit 1)))))
 (symbol
  (lib_id "Adafruit MAX9814-eagle-import:GND")
  (at 69.85 132.08 0)
  (unit 1)
  (exclude_from_sim no)
  (in_bom yes)
  (on_board no)
  (dnp yes)
  (property "Reference" "#GND0107" (at 69.85 132.08 0) (effects (font (size 1.27 1.27)) (hide yes)))
  (property "Value" "GND" (at 67.31 134.62 0) (effects (font (size 1.778 1.5113)) (justify left bottom)))
  (property "Footprint" "" (at 69.85 132.08 0) (effects (font (size 1.27 1.27)) (hide yes)))
  (property "Datasheet" "" (at 69.85 132.08 0) (effects (font (size 1.27 1.27)) (hide yes)))
  (property "Description" "" (at 69.85 132.08 0) (effects (font (size 1.27 1.27)) (hide yes)))
  (pin "1")
  (instances (project "" (path "" (reference "#GND10") (unit 1))) (project "" (path "" (reference "#GND0107") (unit 1)))))
 (symbol
  (lib_id "Adafruit MAX9814-eagle-import:FIDUCIAL")
  (at 255.27 160.02 0)
  (unit 1)
  (exclude_from_sim no)
  (in_bom yes)
  (on_board yes)
  (dnp yes)
  (property "Reference" "U$104" (at 255.27 160.02 0) (effects (font (size 1.27 1.27)) (hide yes)))
  (property "Value" "FIDUCIAL" (at 255.27 160.02 0) (effects (font (size 1.27 1.27)) (hide yes)))
  (property "Footprint" "Adafruit MAX9814:FIDUCIAL_1MM" (at 255.27 160.02 0) (effects (font (size 1.27 1.27)) (hide yes)))
  (property "Datasheet" "" (at 255.27 160.02 0) (effects (font (size 1.27 1.27)) (hide yes)))
  (property "Description" "" (at 255.27 160.02 0) (effects (font (size 1.27 1.27)) (hide yes)))
  (instances (project "" (path "" (reference "U$3") (unit 1))) (project "" (path "" (reference "U$104") (unit 1)))))
 (symbol
  (lib_id "Adafruit MAX9814-eagle-import:C-USC0805K")
  (at 115.57 137.16 0)
  (mirror y)
  (unit 1)
  (exclude_from_sim no)
  (in_bom yes)
  (on_board no)
  (dnp yes)
  (property "Reference" "C105" (at 114.554 136.525 0) (effects (font (size 1.778 1.5113)) (justify left bottom)))
  (property "Value" "0.1uF" (at 114.554 141.351 0) (effects (font (size 1.778 1.5113)) (justify left bottom)))
  (property "Footprint" "Adafruit MAX9814:C0805K" (at 115.57 137.16 0) (effects (font (size 1.27 1.27)) (hide yes)))
  (property "Datasheet" "" (at 115.57 137.16 0) (effects (font (size 1.27 1.27)) (hide yes)))
  (property "Description" "" (at 115.57 137.16 0) (effects (font (size 1.27 1.27)) (hide yes)))
  (pin "1")
  (pin "2")
  (instances (project "" (path "" (reference "C9") (unit 1))) (project "" (path "" (reference "C105") (unit 1)))))
 (symbol
  (lib_id "Adafruit MAX9814-eagle-import:MOUNTINGHOLE2.0")
  (at 247.65 160.02 0)
  (unit 1)
  (exclude_from_sim no)
  (in_bom yes)
  (on_board yes)
  (dnp yes)
  (property "Reference" "U$103" (at 247.65 160.02 0) (effects (font (size 1.27 1.27)) (hide yes)))
  (property "Value" "MOUNTINGHOLE2.0" (at 247.65 160.02 0) (effects (font (size 1.27 1.27)) (hide yes)))
  (property "Footprint" "Adafruit MAX9814:MOUNTINGHOLE_2.0_PLATED" (at 247.65 160.02 0) (effects (font (size 1.27 1.27)) (hide yes)))
  (property "Datasheet" "" (at 247.65 160.02 0) (effects (font (size 1.27 1.27)) (hide yes)))
  (property "Description" "" (at 247.65 160.02 0) (effects (font (size 1.27 1.27)) (hide yes)))
  (instances (project "" (path "" (reference "U$4") (unit 1))) (project "" (path "" (reference "U$103") (unit 1)))))
 (symbol
  (lib_id "Adafruit MAX9814-eagle-import:MOUNTINGHOLE2.0")
  (at 242.57 160.02 0)
  (unit 1)
  (exclude_from_sim no)
  (in_bom yes)
  (on_board yes)
  (dnp yes)
  (property "Reference" "U$102" (at 242.57 160.02 0) (effects (font (size 1.27 1.27)) (hide yes)))
  (property "Value" "MOUNTINGHOLE2.0" (at 242.57 160.02 0) (effects (font (size 1.27 1.27)) (hide yes)))
  (property "Footprint" "Adafruit MAX9814:MOUNTINGHOLE_2.0_PLATED" (at 242.57 160.02 0) (effects (font (size 1.27 1.27)) (hide yes)))
  (property "Datasheet" "" (at 242.57 160.02 0) (effects (font (size 1.27 1.27)) (hide yes)))
  (property "Description" "" (at 242.57 160.02 0) (effects (font (size 1.27 1.27)) (hide yes)))
  (instances (project "" (path "" (reference "U$5") (unit 1))) (project "" (path "" (reference "U$102") (unit 1)))))
 (symbol
  (lib_id "Adafruit MAX9814-eagle-import:GND")
  (at 214.63 121.92 0)
  (unit 1)
  (exclude_from_sim no)
  (in_bom yes)
  (on_board no)
  (dnp yes)
  (property "Reference" "#GND0106" (at 214.63 121.92 0) (effects (font (size 1.27 1.27)) (hide yes)))
  (property "Value" "GND" (at 212.09 124.46 0) (effects (font (size 1.778 1.5113)) (justify left bottom)))
  (property "Footprint" "" (at 214.63 121.92 0) (effects (font (size 1.27 1.27)) (hide yes)))
  (property "Datasheet" "" (at 214.63 121.92 0) (effects (font (size 1.27 1.27)) (hide yes)))
  (property "Description" "" (at 214.63 121.92 0) (effects (font (size 1.27 1.27)) (hide yes)))
  (pin "1")
  (instances (project "" (path "" (reference "#GND1") (unit 1))) (project "" (path "" (reference "#GND0106") (unit 1)))))
 (symbol
  (lib_id "Adafruit MAX9814-eagle-import:FIDUCIAL")
  (at 260.35 160.02 0)
  (unit 1)
  (exclude_from_sim no)
  (in_bom yes)
  (on_board yes)
  (dnp yes)
  (property "Reference" "U$105" (at 260.35 160.02 0) (effects (font (size 1.27 1.27)) (hide yes)))
  (property "Value" "FIDUCIAL" (at 260.35 160.02 0) (effects (font (size 1.27 1.27)) (hide yes)))
  (property "Footprint" "Adafruit MAX9814:FIDUCIAL_1MM" (at 260.35 160.02 0) (effects (font (size 1.27 1.27)) (hide yes)))
  (property "Datasheet" "" (at 260.35 160.02 0) (effects (font (size 1.27 1.27)) (hide yes)))
  (property "Description" "" (at 260.35 160.02 0) (effects (font (size 1.27 1.27)) (hide yes)))
  (instances (project "" (path "" (reference "U$2") (unit 1))) (project "" (path "" (reference "U$105") (unit 1)))))
 (symbol
  (lib_id "Adafruit MAX9814-eagle-import:C-USC0805K")
  (at 46.99 99.06 270)
  (unit 1)
  (exclude_from_sim no)
  (in_bom yes)
  (on_board no)
  (dnp yes)
  (property "Reference" "C101" (at 47.625 100.076 0) (effects (font (size 1.778 1.5113)) (justify left bottom)))
  (property "Value" "0.1uF" (at 42.799 100.076 0) (effects (font (size 1.778 1.5113)) (justify left bottom)))
  (property "Footprint" "Adafruit MAX9814:C0805K" (at 46.99 99.06 0) (effects (font (size 1.27 1.27)) (hide yes)))
  (property "Datasheet" "" (at 46.99 99.06 0) (effects (font (size 1.27 1.27)) (hide yes)))
  (property "Description" "" (at 46.99 99.06 0) (effects (font (size 1.27 1.27)) (hide yes)))
  (pin "1")
  (pin "2")
  (instances (project "" (path "" (reference "C2") (unit 1))) (project "" (path "" (reference "C101") (unit 1))))))
